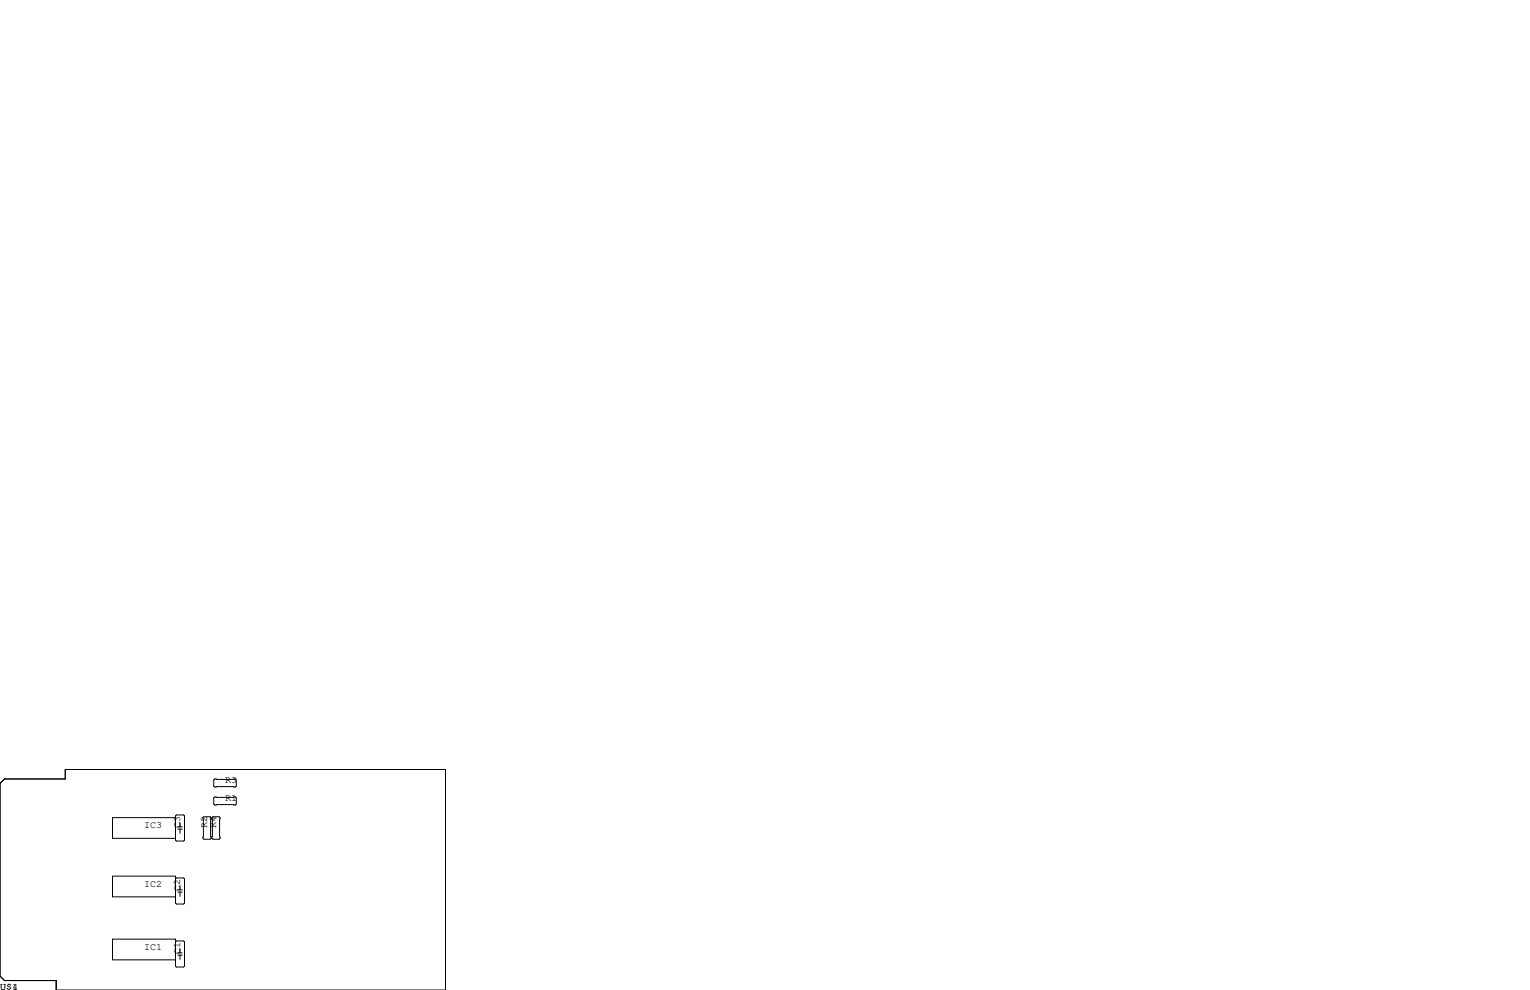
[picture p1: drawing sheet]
<svg xmlns="http://www.w3.org/2000/svg" width="432mm" height="279mm" viewBox="0 0 432 279" stroke-linecap="round" stroke-linejoin="round" font-family="sans-serif">
<g fill="none" stroke="#000" stroke-width=".28">
<path d="M1.3 219.8h17.1v-2.6h107.3v62.2h-109.8v-2.7h-14.6l-1.3-1.2v-54.4zM60.6 219.8h5.8l.3 .3v1.8l-.3 .2h-5.8l-.3-.2v-1.8zM49.5 230.8h-17.7v5.8h17.7M49.8 230h2l.3 .3v6.8l-.3 .3h-2l-.3-.3v-6.8zM50.2 234h1.2M50.2 233.3h1.2M50.8 232.2v1.1M50.8 234v1.2M57.3 230.8l.2-.3h1.8l.3 .3v5.8l-.3 .3h-1.8l-.2-.3zM59.8 230.8l.3-.3h1.7l.3 .3v5.8l-.3 .3h-1.7l-.3-.3zM60.6 224.9h5.8l.3 .3v1.7l-.3 .3h-5.8l-.3-.3v-1.7zM49.5 248l.3-.2h2l.3 .2v6.9l-.3 .2h-2l-.3-.2v-7.6h-17.7v5.8h17.7"/>
<path d="M50.2 251.8h1.2M50.2 251.1h1.2M50.8 249.9v1.2M50.8 251.8v1.2M49.5 265.8l.3-.2h2l.3 .2v6.9l-.3 .2h-2l-.3-.2v-7.7h-17.7v5.9h17.7M50.2 268.9h1.2M50.2 269.6h1.2M50.8 267.7v1.2M50.8 269.6v1.2"/>
</g>
<g font-size="2.8">
<text x="63.5" y="221">R3</text>
<text x="63.5" y="226.1">R1</text>
<text x="40.6" y="233.7">IC3</text>
<text x="50.8" y="233.7" transform="rotate(-90 50.8 233.7)">C3</text>
<text x="58.4" y="233.7" transform="rotate(-90 58.4 233.7)">R2</text>
<text x="61" y="233.7" transform="rotate(-90 61 233.7)">R4</text>
<text x="40.6" y="250.2">IC2</text>
<text x="50.8" y="251.5" transform="rotate(-90 50.8 251.5)">C2</text>
<text x="40.6" y="268">IC1</text>
<text x="50.8" y="269.2" transform="rotate(-90 50.8 269.2)">C1</text>
<text x="0" y="279.4">U$1</text>
<text x="3.4" y="279.4">4</text>
</g>
</svg>
